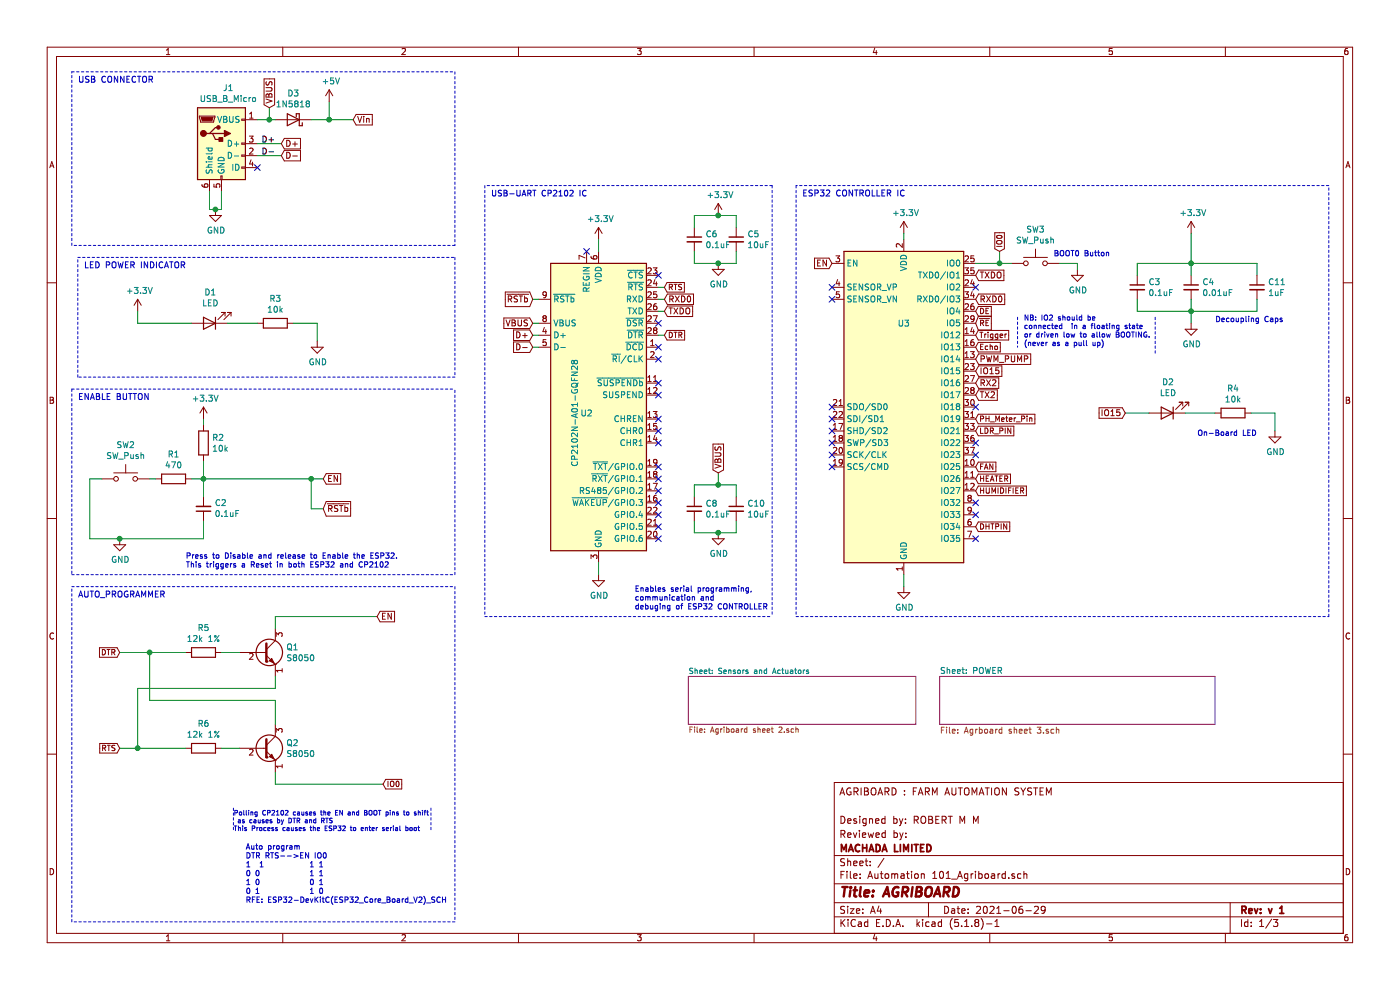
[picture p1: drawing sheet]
EESchema Schematic File Version 4
EELAYER 30 0
EELAYER END
$Descr A4 11693 8268
encoding utf-8
Sheet 1 3
Title "AGRIBOARD  "
Date "2021-06-29"
Rev "v 1"
Comp "MACHADA LIMITED"
Comment1 "Reviewed by:"
Comment2 "Designed by: ROBERT M M"
Comment3 ""
Comment4 "AGRIBOARD : FARM AUTOMATION SYSTEM"
$EndDescr
$Comp
L power:+3.3V #PWR0101
U 1 1
P 7550 1950
F 0 "#PWR0101" H 7550 1800 50  0001 C CNN
F 1 "+3.3V" H 7565 2123 50  0000 C CNN
F 2 "" H 7550 1950 50  0001 C CNN
F 3 "" H 7550 1950 50  0001 C CNN
	1    7550 1950
	1    0    0    -1  
$EndComp
$Comp
L Device:C_Small C3
U 1 1
P 9500 2400
F 0 "C3" H 9592 2446 50  0000 L CNN
F 1 "0.1uF" H 9592 2355 50  0000 L CNN
F 2 "Capacitor_SMD:C_0402_1005Metric" H 9500 2400 50  0001 C CNN
F 3 "~" H 9500 2400 50  0001 C CNN
	1    9500 2400
	1    0    0    -1  
$EndComp
Wire Wire Line
	9500 2200 9500 2300
$Comp
L power:GND #PWR0103
U 1 1
P 7550 4900
F 0 "#PWR0103" H 7550 4650 50  0001 C CNN
F 1 "GND" H 7555 4727 50  0000 C CNN
F 2 "" H 7550 4900 50  0001 C CNN
F 3 "" H 7550 4900 50  0001 C CNN
	1    7550 4900
	1    0    0    -1  
$EndComp
Wire Wire Line
	7550 4900 7550 4800
Wire Wire Line
	7550 1950 7550 2000
$Comp
L RF_Module:ESP32-WROOM-32 U3
U 1 1
P 7550 3400
F 0 "U3" H 7550 4100 50  0000 C CNN
F 1 "ESP32-WROOM-32" H 7450 3950 50  0001 C CNN
F 2 "RF_Module:ESP32-WROOM-32" H 7550 1900 50  0001 C CNN
F 3 "https://www.espressif.com/sites/default/files/documentation/esp32-wroom-32_datasheet_en.pdf" H 7250 3450 50  0001 C CNN
	1    7550 3400
	1    0    0    -1  
$EndComp
$Comp
L Device:R R2
U 1 1
P 1700 3700
F 0 "R2" H 1770 3746 50  0000 L CNN
F 1 "10k" H 1770 3655 50  0000 L CNN
F 2 "Resistor_SMD:R_0402_1005Metric" V 1630 3700 50  0001 C CNN
F 3 "~" H 1700 3700 50  0001 C CNN
	1    1700 3700
	1    0    0    -1  
$EndComp
Wire Wire Line
	1700 4000 1700 3850
$Comp
L power:GND #PWR0104
U 1 1
P 1000 4500
F 0 "#PWR0104" H 1000 4250 50  0001 C CNN
F 1 "GND" H 1005 4327 50  0000 C CNN
F 2 "" H 1000 4500 50  0001 C CNN
F 3 "" H 1000 4500 50  0001 C CNN
	1    1000 4500
	1    0    0    -1  
$EndComp
Wire Wire Line
	8150 2200 8350 2200
$Comp
L Switch:SW_Push SW3
U 1 1
P 8650 2200
F 0 "SW3" H 8650 2485 50  0000 C CNN
F 1 "SW_Push" H 8650 2394 50  0000 C CNN
F 2 "Button_Switch_SMD:SW_SPST_B3U-1000P-B" H 8650 2400 50  0001 C CNN
F 3 "~" H 8650 2400 50  0001 C CNN
	1    8650 2200
	1    0    0    -1  
$EndComp
$Comp
L power:GND #PWR0105
U 1 1
P 9000 2250
F 0 "#PWR0105" H 9000 2000 50  0001 C CNN
F 1 "GND" H 9005 2077 50  0000 C CNN
F 2 "" H 9000 2250 50  0001 C CNN
F 3 "" H 9000 2250 50  0001 C CNN
	1    9000 2250
	1    0    0    -1  
$EndComp
Wire Wire Line
	9000 2200 9000 2250
$Comp
L power:+3.3V #PWR0106
U 1 1
P 1700 3500
F 0 "#PWR0106" H 1700 3350 50  0001 C CNN
F 1 "+3.3V" H 1715 3673 50  0000 C CNN
F 2 "" H 1700 3500 50  0001 C CNN
F 3 "" H 1700 3500 50  0001 C CNN
	1    1700 3500
	1    0    0    -1  
$EndComp
Wire Wire Line
	1700 3500 1700 3550
Text GLabel 8150 2300 2    50   Input ~ 0
TXDO
Text GLabel 8150 2500 2    50   Input ~ 0
RXD0
Text GLabel 5550 2600 2    50   Input ~ 0
TXDO
Text GLabel 5550 2500 2    50   Input ~ 0
RXD0
$Comp
L Device:C_Small C4
U 1 1
P 9950 2400
F 0 "C4" H 10042 2446 50  0000 L CNN
F 1 "0.01uF" H 10042 2355 50  0000 L CNN
F 2 "Capacitor_SMD:C_0402_1005Metric" H 9950 2400 50  0001 C CNN
F 3 "~" H 9950 2400 50  0001 C CNN
	1    9950 2400
	1    0    0    -1  
$EndComp
$Comp
L Device:C_Small C5
U 1 1
P 6150 2000
F 0 "C5" H 6242 2046 50  0000 L CNN
F 1 "10uF" H 6242 1955 50  0000 L CNN
F 2 "Capacitor_SMD:C_0402_1005Metric" H 6150 2000 50  0001 C CNN
F 3 "~" H 6150 2000 50  0001 C CNN
	1    6150 2000
	1    0    0    -1  
$EndComp
Wire Wire Line
	9500 2200 9950 2200
Wire Wire Line
	9950 2200 9950 2300
Wire Wire Line
	6150 1800 6150 1900
Connection ~ 9950 2200
Wire Wire Line
	9500 2500 9500 2600
Connection ~ 9950 2600
Wire Wire Line
	9950 2600 9500 2600
Wire Wire Line
	9950 2600 9950 2500
$Comp
L power:GND #PWR0108
U 1 1
P 9950 2700
F 0 "#PWR0108" H 9950 2450 50  0001 C CNN
F 1 "GND" H 9955 2527 50  0000 C CNN
F 2 "" H 9950 2700 50  0001 C CNN
F 3 "" H 9950 2700 50  0001 C CNN
	1    9950 2700
	1    0    0    -1  
$EndComp
Wire Wire Line
	9950 2700 9950 2600
NoConn ~ 2150 1400
Wire Wire Line
	1750 1600 1750 1750
Wire Wire Line
	1850 1750 1850 1600
$Comp
L power:+3.3V #PWR0109
U 1 1
P 5000 2000
F 0 "#PWR0109" H 5000 1850 50  0001 C CNN
F 1 "+3.3V" H 5015 2173 50  0000 C CNN
F 2 "" H 5000 2000 50  0001 C CNN
F 3 "" H 5000 2000 50  0001 C CNN
	1    5000 2000
	1    0    0    -1  
$EndComp
$Comp
L power:GND #PWR0110
U 1 1
P 5000 4800
F 0 "#PWR0110" H 5000 4550 50  0001 C CNN
F 1 "GND" H 5005 4627 50  0000 C CNN
F 2 "" H 5000 4800 50  0001 C CNN
F 3 "" H 5000 4800 50  0001 C CNN
	1    5000 4800
	1    0    0    -1  
$EndComp
Wire Wire Line
	5000 4800 5000 4700
Text GLabel 2250 900  1    50   Input ~ 0
VBUS
Text GLabel 2350 1200 2    50   Input ~ 0
D+
Text GLabel 2350 1300 2    50   Input ~ 0
D-
Wire Wire Line
	2150 1200 2350 1200
Wire Wire Line
	2150 1300 2350 1300
Text Label 2300 1200 2    50   ~ 0
D+
Text Label 2300 1300 2    50   ~ 0
D-
Connection ~ 1800 1750
Wire Wire Line
	1800 1750 1850 1750
Wire Wire Line
	1750 1750 1800 1750
$Comp
L power:GND #PWR0112
U 1 1
P 1800 1750
F 0 "#PWR0112" H 1800 1500 50  0001 C CNN
F 1 "GND" H 1805 1577 50  0000 C CNN
F 2 "" H 1800 1750 50  0001 C CNN
F 3 "" H 1800 1750 50  0001 C CNN
	1    1800 1750
	1    0    0    -1  
$EndComp
Text GLabel 4450 2800 0    50   Input ~ 0
D+
Text GLabel 4450 2900 0    50   Input ~ 0
D-
NoConn ~ 5500 2700
NoConn ~ 5500 2900
NoConn ~ 5500 3000
NoConn ~ 5500 3300
NoConn ~ 5500 3500
NoConn ~ 5500 3600
NoConn ~ 5500 3700
NoConn ~ 5500 3900
NoConn ~ 5500 4000
NoConn ~ 5500 4100
NoConn ~ 5500 4200
NoConn ~ 5500 4300
NoConn ~ 5500 4400
NoConn ~ 5500 4500
Text GLabel 2700 4250 2    50   Input ~ 0
~RSTb
Text GLabel 4450 2500 0    50   Input ~ 0
~RSTb
NoConn ~ 4900 2100
NoConn ~ 5500 2300
$Comp
L power:+3.3V #PWR02
U 1 1
P 9950 1950
F 0 "#PWR02" H 9950 1800 50  0001 C CNN
F 1 "+3.3V" H 9965 2123 50  0000 C CNN
F 2 "" H 9950 1950 50  0001 C CNN
F 3 "" H 9950 1950 50  0001 C CNN
	1    9950 1950
	1    0    0    -1  
$EndComp
Wire Wire Line
	9950 2200 9950 1950
Wire Wire Line
	4500 2500 4450 2500
Wire Wire Line
	4500 2700 4450 2700
Wire Wire Line
	4450 2800 4500 2800
Wire Wire Line
	4500 2900 4450 2900
Wire Wire Line
	5550 2500 5500 2500
Wire Wire Line
	5500 2600 5550 2600
Wire Wire Line
	8850 2200 9000 2200
$Comp
L Switch:SW_Push SW2
U 1 1
P 1050 4000
F 0 "SW2" H 1050 4285 50  0000 C CNN
F 1 "SW_Push" H 1050 4194 50  0000 C CNN
F 2 "Button_Switch_SMD:SW_SPST_B3U-1000P-B" H 1050 4200 50  0001 C CNN
F 3 "~" H 1050 4200 50  0001 C CNN
	1    1050 4000
	1    0    0    -1  
$EndComp
Wire Wire Line
	850  4000 750  4000
Wire Wire Line
	750  4000 750  4500
Wire Wire Line
	750  4500 1000 4500
Wire Wire Line
	1700 4000 1600 4000
Connection ~ 1700 4000
Connection ~ 1000 4500
Wire Wire Line
	2150 1000 2250 1000
Text GLabel 8150 3200 2    50   Input ~ 0
RX2
Text GLabel 8150 3300 2    50   Input ~ 0
TX2
Text GLabel 8150 3100 2    50   Input ~ 0
IO15
Text GLabel 2700 4000 2    50   Input ~ 0
EN
$Comp
L Device:LED D1
U 1 1
P 1750 2700
F 0 "D1" H 1743 2445 50  0000 C CNN
F 1 "LED" H 1743 2536 50  0000 C CNN
F 2 "LED_SMD:LED_0402_1005Metric" H 1750 2700 50  0001 C CNN
F 3 "~" H 1750 2700 50  0001 C CNN
	1    1750 2700
	-1   0    0    1   
$EndComp
Wire Wire Line
	1150 2700 1150 2600
$Comp
L power:+3.3V #PWR03
U 1 1
P 1150 2600
F 0 "#PWR03" H 1150 2450 50  0001 C CNN
F 1 "+3.3V" H 1165 2773 50  0000 C CNN
F 2 "" H 1150 2600 50  0001 C CNN
F 3 "" H 1150 2600 50  0001 C CNN
	1    1150 2600
	1    0    0    -1  
$EndComp
Wire Wire Line
	1150 2700 1600 2700
$Comp
L Device:R R3
U 1 1
P 2300 2700
F 0 "R3" V 2093 2700 50  0000 C CNN
F 1 "10k" V 2184 2700 50  0000 C CNN
F 2 "Resistor_SMD:R_0402_1005Metric" V 2230 2700 50  0001 C CNN
F 3 "~" H 2300 2700 50  0001 C CNN
	1    2300 2700
	0    1    1    0   
$EndComp
Wire Wire Line
	1900 2700 2150 2700
Wire Wire Line
	2450 2700 2650 2700
Wire Wire Line
	2650 2700 2650 2850
$Comp
L power:GND #PWR04
U 1 1
P 2650 2850
F 0 "#PWR04" H 2650 2600 50  0001 C CNN
F 1 "GND" H 2655 2677 50  0000 C CNN
F 2 "" H 2650 2850 50  0001 C CNN
F 3 "" H 2650 2850 50  0001 C CNN
	1    2650 2850
	1    0    0    -1  
$EndComp
$Comp
L Device:C_Small C2
U 1 1
P 1700 4250
F 0 "C2" H 1608 4204 50  0000 R CNN
F 1 "0.1uF" H 1608 4295 50  0000 R CNN
F 2 "Capacitor_SMD:C_0402_1005Metric" H 1700 4250 50  0001 C CNN
F 3 "~" H 1700 4250 50  0001 C CNN
	1    1700 4250
	-1   0    0    1   
$EndComp
$Comp
L Device:LED D2
U 1 1
P 9750 3450
F 0 "D2" H 9743 3195 50  0000 C CNN
F 1 "LED" H 9743 3286 50  0000 C CNN
F 2 "LED_SMD:LED_0402_1005Metric" H 9750 3450 50  0001 C CNN
F 3 "~" H 9750 3450 50  0001 C CNN
	1    9750 3450
	-1   0    0    1   
$EndComp
Wire Wire Line
	9400 3450 9600 3450
$Comp
L Device:R R4
U 1 1
P 10300 3450
F 0 "R4" V 10093 3450 50  0000 C CNN
F 1 "10k" V 10184 3450 50  0000 C CNN
F 2 "Resistor_SMD:R_0402_1005Metric" V 10230 3450 50  0001 C CNN
F 3 "~" H 10300 3450 50  0001 C CNN
	1    10300 3450
	0    1    1    0   
$EndComp
Wire Wire Line
	9900 3450 10150 3450
Wire Wire Line
	10450 3450 10650 3450
Wire Wire Line
	10650 3450 10650 3600
$Comp
L power:GND #PWR08
U 1 1
P 10650 3600
F 0 "#PWR08" H 10650 3350 50  0001 C CNN
F 1 "GND" H 10655 3427 50  0000 C CNN
F 2 "" H 10650 3600 50  0001 C CNN
F 3 "" H 10650 3600 50  0001 C CNN
	1    10650 3600
	1    0    0    -1  
$EndComp
Text GLabel 9400 3450 0    50   Input ~ 0
IO15
Text GLabel 6950 2200 0    50   Input ~ 0
EN
$Comp
L Connector:USB_B_Micro J1
U 1 1
P 1850 1200
F 0 "J1" H 1907 1667 50  0000 C CNN
F 1 "USB_B_Micro" H 1907 1576 50  0000 C CNN
F 2 "Connector_USB:USB_Micro-B_Molex_47346-0001" H 2000 1150 50  0001 C CNN
F 3 "~" H 2000 1150 50  0001 C CNN
	1    1850 1200
	1    0    0    -1  
$EndComp
Wire Notes Line
	600  2050 600  600 
Wire Notes Line
	6450 1550 4050 1550
Wire Notes Line
	6650 1550 6650 5150
Wire Notes Line
	6650 5150 11100 5150
Wire Notes Line
	11100 5150 11100 1550
Wire Notes Line
	11100 1550 6650 1550
Wire Notes Line
	4050 5150 6450 5150
Wire Notes Line
	4050 1550 4050 5150
Wire Notes Line
	6450 1550 6450 5150
Wire Notes Line
	650  2150 3800 2150
Wire Notes Line
	3800 2150 3800 3150
Wire Notes Line
	3800 3150 650  3150
Wire Notes Line
	650  3150 650  2150
Wire Notes Line
	600  3250 3800 3250
Text Notes 650  700  0    50   ~ 0
USB CONNECTOR
Text Notes 700  2250 0    50   ~ 0
LED POWER INDICATOR
Text Notes 650  3350 0    50   ~ 0
ENABLE BUTTON
Text Notes 1550 4750 0    45   ~ 0
Press to Disable and release to Enable the ESP32. \nThis triggers a Reset in both ESP32 and CP2102
Text Notes 4100 1650 0    48   ~ 0
USB-UART CP2102 IC
Text Notes 6700 1650 0    50   ~ 0
ESP32 CONTROLLER IC
Text Notes 10000 3650 0    45   ~ 0
On-Board LED\n
Text Notes 10150 2700 0    45   ~ 0
Decoupling Caps\n
Text Notes 8800 2150 0    45   ~ 0
BOOT0 Button\n
Wire Notes Line
	8500 2650 8500 2900
Wire Notes Line
	9650 2650 9650 2950
NoConn ~ 6950 3400
NoConn ~ 6950 3500
NoConn ~ 6950 3600
NoConn ~ 6950 3700
NoConn ~ 6950 3800
NoConn ~ 6950 3900
Wire Wire Line
	2700 4250 2600 4250
Wire Wire Line
	2600 4250 2600 4000
Connection ~ 2600 4000
Wire Wire Line
	2600 4000 2700 4000
Wire Notes Line
	3800 2050 600  2050
Wire Notes Line
	3800 600  3800 2050
Wire Notes Line
	600  600  3800 600 
$Comp
L Device:R R1
U 1 1
P 1450 4000
F 0 "R1" V 1243 4000 50  0000 C CNN
F 1 "470" V 1334 4000 50  0000 C CNN
F 2 "Resistor_SMD:R_0402_1005Metric_Pad0.72x0.64mm_HandSolder" V 1380 4000 50  0001 C CNN
F 3 "~" H 1450 4000 50  0001 C CNN
	1    1450 4000
	0    1    1    0   
$EndComp
Wire Wire Line
	1300 4000 1250 4000
Wire Wire Line
	1700 4350 1700 4500
Wire Wire Line
	1000 4500 1700 4500
Wire Wire Line
	1700 4150 1700 4000
Wire Wire Line
	1700 4000 2600 4000
$Comp
L Transistor_BJT:S8050 Q1
U 1 1
P 2200 5450
F 0 "Q1" H 2390 5496 50  0000 L CNN
F 1 "S8050" H 2390 5405 50  0000 L CNN
F 2 "Package_TO_SOT_SMD:TSOT-23" H 2400 5375 50  0001 L CIN
F 3 "http://www.unisonic.com.tw/datasheet/S8050.pdf" H 2200 5450 50  0001 L CNN
	1    2200 5450
	1    0    0    -1  
$EndComp
Wire Wire Line
	2300 5250 2300 5150
Wire Wire Line
	2300 5150 3150 5150
Text GLabel 3150 5150 2    50   Input ~ 0
EN
$Comp
L Device:R R5
U 1 1
P 1700 5450
F 0 "R5" V 1493 5450 50  0000 C CNN
F 1 "12k 1%" V 1584 5450 50  0000 C CNN
F 2 "Resistor_SMD:R_0402_1005Metric_Pad0.72x0.64mm_HandSolder" V 1630 5450 50  0001 C CNN
F 3 "~" H 1700 5450 50  0001 C CNN
	1    1700 5450
	0    1    1    0   
$EndComp
Wire Wire Line
	1850 5450 2000 5450
$Comp
L Transistor_BJT:S8050 Q2
U 1 1
P 2200 6250
F 0 "Q2" H 2390 6296 50  0000 L CNN
F 1 "S8050" H 2390 6205 50  0000 L CNN
F 2 "Package_TO_SOT_SMD:TSOT-23" H 2400 6175 50  0001 L CIN
F 3 "http://www.unisonic.com.tw/datasheet/S8050.pdf" H 2200 6250 50  0001 L CNN
	1    2200 6250
	1    0    0    -1  
$EndComp
$Comp
L Device:R R6
U 1 1
P 1700 6250
F 0 "R6" V 1493 6250 50  0000 C CNN
F 1 "12k 1%" V 1584 6250 50  0000 C CNN
F 2 "Resistor_SMD:R_0402_1005Metric_Pad0.72x0.64mm_HandSolder" V 1630 6250 50  0001 C CNN
F 3 "~" H 1700 6250 50  0001 C CNN
	1    1700 6250
	0    1    1    0   
$EndComp
Wire Wire Line
	1850 6250 2000 6250
Wire Wire Line
	2300 6050 2300 5850
Wire Wire Line
	2300 5850 1250 5850
Wire Wire Line
	1250 5850 1250 5450
Wire Wire Line
	1250 5450 1550 5450
Wire Wire Line
	2300 5650 2300 5750
Wire Wire Line
	1150 5750 1150 6250
Wire Wire Line
	1150 6250 1550 6250
Wire Wire Line
	1150 5750 2300 5750
Connection ~ 1150 6250
Connection ~ 1250 5450
Wire Wire Line
	2300 6450 2300 6550
Wire Wire Line
	2300 6550 3200 6550
Text GLabel 8350 2100 1    45   Input ~ 0
IO0
Wire Wire Line
	8350 2100 8350 2200
Connection ~ 8350 2200
Wire Wire Line
	8350 2200 8450 2200
Text GLabel 3200 6550 2    45   Input ~ 0
IO0
Text Notes 2050 7550 0    45   ~ 0
Auto program\nDTR RTS-->EN IO0\n1  1           1 1\n0 0            1 1\n1 0            0 1\n0 1            1 0\nRFE: ESP32-DevKitC(ESP32_Core_Board_V2)_SCH
Wire Wire Line
	1150 6250 1000 6250
Wire Wire Line
	1250 5450 1000 5450
Text GLabel 1000 6250 0    45   Input ~ 0
RTS
Text GLabel 1000 5450 0    45   Input ~ 0
DTR
Text GLabel 5550 2400 2    45   Input ~ 0
RTS
Text GLabel 5550 2800 2    45   Input ~ 0
DTR
Wire Wire Line
	5550 2400 5500 2400
Wire Wire Line
	5550 2800 5500 2800
$Comp
L power:+3.3V #PWR012
U 1 1
P 6000 1800
F 0 "#PWR012" H 6000 1650 50  0001 C CNN
F 1 "+3.3V" H 6015 1973 50  0000 C CNN
F 2 "" H 6000 1800 50  0001 C CNN
F 3 "" H 6000 1800 50  0001 C CNN
	1    6000 1800
	1    0    0    -1  
$EndComp
$Comp
L power:GND #PWR013
U 1 1
P 6000 2200
F 0 "#PWR013" H 6000 1950 50  0001 C CNN
F 1 "GND" H 6005 2027 50  0000 C CNN
F 2 "" H 6000 2200 50  0001 C CNN
F 3 "" H 6000 2200 50  0001 C CNN
	1    6000 2200
	1    0    0    -1  
$EndComp
$Comp
L Device:C_Small C6
U 1 1
P 5800 2000
F 0 "C6" H 5892 2046 50  0000 L CNN
F 1 "0.1uF" H 5892 1955 50  0000 L CNN
F 2 "Capacitor_SMD:C_0402_1005Metric" H 5800 2000 50  0001 C CNN
F 3 "~" H 5800 2000 50  0001 C CNN
	1    5800 2000
	1    0    0    -1  
$EndComp
Wire Wire Line
	5800 1800 5800 1900
Wire Wire Line
	5800 2200 5800 2100
Wire Wire Line
	5800 2200 6000 2200
Wire Wire Line
	5800 1800 6000 1800
Connection ~ 6000 2200
Wire Wire Line
	6000 2200 6150 2200
Wire Wire Line
	6000 1800 6150 1800
Connection ~ 6000 1800
Wire Wire Line
	6150 2100 6150 2200
$Comp
L Device:C_Small C10
U 1 1
P 6150 4250
F 0 "C10" H 6242 4296 50  0000 L CNN
F 1 "10uF" H 6242 4205 50  0000 L CNN
F 2 "Capacitor_SMD:C_0402_1005Metric" H 6150 4250 50  0001 C CNN
F 3 "~" H 6150 4250 50  0001 C CNN
	1    6150 4250
	1    0    0    -1  
$EndComp
Wire Wire Line
	6150 4050 6150 4150
$Comp
L power:GND #PWR014
U 1 1
P 6000 4450
F 0 "#PWR014" H 6000 4200 50  0001 C CNN
F 1 "GND" H 6005 4277 50  0000 C CNN
F 2 "" H 6000 4450 50  0001 C CNN
F 3 "" H 6000 4450 50  0001 C CNN
	1    6000 4450
	1    0    0    -1  
$EndComp
$Comp
L Device:C_Small C8
U 1 1
P 5800 4250
F 0 "C8" H 5892 4296 50  0000 L CNN
F 1 "0.1uF" H 5892 4205 50  0000 L CNN
F 2 "Capacitor_SMD:C_0402_1005Metric" H 5800 4250 50  0001 C CNN
F 3 "~" H 5800 4250 50  0001 C CNN
	1    5800 4250
	1    0    0    -1  
$EndComp
Wire Wire Line
	5800 4050 5800 4150
Wire Wire Line
	5800 4450 5800 4350
Wire Wire Line
	5800 4450 6000 4450
Connection ~ 6000 4450
Wire Wire Line
	6000 4450 6150 4450
Wire Wire Line
	6150 4350 6150 4450
Wire Wire Line
	5800 4050 6000 4050
Text GLabel 6000 3950 1    50   Input ~ 0
VBUS
Wire Wire Line
	6000 3950 6000 4050
Connection ~ 6000 4050
Wire Wire Line
	6000 4050 6150 4050
$Comp
L power:+5V #PWR01
U 1 1
P 2750 850
F 0 "#PWR01" H 2750 700 50  0001 C CNN
F 1 "+5V" H 2765 1023 50  0000 C CNN
F 2 "" H 2750 850 50  0001 C CNN
F 3 "" H 2750 850 50  0001 C CNN
	1    2750 850 
	1    0    0    -1  
$EndComp
Wire Wire Line
	2750 850  2750 1000
Connection ~ 2750 1000
Wire Wire Line
	2750 1000 2950 1000
$Comp
L Diode:1N5818 D3
U 1 1
P 2450 1000
F 0 "D3" H 2450 783 50  0000 C CNN
F 1 "1N5818" H 2450 874 50  0000 C CNN
F 2 "Diode_SMD:D_0201_0603Metric_Pad0.64x0.40mm_HandSolder" H 2450 825 50  0001 C CNN
F 3 "http://www.vishay.com/docs/88525/1n5817.pdf" H 2450 1000 50  0001 C CNN
	1    2450 1000
	-1   0    0    1   
$EndComp
Wire Wire Line
	2600 1000 2750 1000
Wire Wire Line
	5000 2000 5000 2100
Text Notes 5300 5100 0    45   ~ 0
Enables serial programming,\ncommunication and \ndebuging of ESP32 CONTROLLER\n
$Comp
L Interface_USB:CP2102N-A01-GQFN28 U2
U 1 1
P 5000 3400
F 0 "U2" H 4900 3350 50  0000 C CNN
F 1 "CP2102N-A01-GQFN28" V 4800 3350 50  0000 C CNN
F 2 "Package_DFN_QFN:QFN-28-1EP_5x5mm_P0.5mm_EP3.35x3.35mm" H 5450 2200 50  0001 L CNN
F 3 "https://www.silabs.com/documents/public/data-sheets/cp2102n-datasheet.pdf" H 5050 2650 50  0001 C CNN
	1    5000 3400
	1    0    0    -1  
$EndComp
$Comp
L Device:C_Small C11
U 1 1
P 10500 2400
F 0 "C11" H 10592 2446 50  0000 L CNN
F 1 "1uF" H 10592 2355 50  0000 L CNN
F 2 "Capacitor_SMD:C_0402_1005Metric" H 10500 2400 50  0001 C CNN
F 3 "~" H 10500 2400 50  0001 C CNN
	1    10500 2400
	1    0    0    -1  
$EndComp
Wire Wire Line
	9950 2200 10500 2200
Wire Wire Line
	10500 2200 10500 2300
Wire Wire Line
	10500 2500 10500 2600
Wire Wire Line
	10500 2600 9950 2600
Wire Notes Line
	600  3250 600  4800
Wire Notes Line
	600  4800 3800 4800
Wire Notes Line
	3800 4800 3800 3250
Wire Notes Line
	3800 4900 3800 7700
Wire Notes Line
	3800 7700 600  7700
Wire Notes Line
	600  7700 600  4900
Wire Notes Line
	600  4900 3800 4900
Text Notes 650  5000 0    50   ~ 0
AUTO_PROGRAMMER
Text Notes 1950 6950 0    39   ~ 0
Polling CP2102 causes the EN and BOOT pins to shift\n as causes by DTR and RTS\nThis Process causes the ESP32 to enter serial boot
Wire Notes Line
	1950 6750 1950 6950
Wire Notes Line
	3600 6750 3600 6950
Text GLabel 4450 2700 0    50   Input ~ 0
VBUS
Wire Wire Line
	2250 900  2250 1000
Connection ~ 2250 1000
Wire Wire Line
	2250 1000 2300 1000
Text GLabel 2950 1000 2    50   Input ~ 0
Vin
Text GLabel 8150 2700 2    45   Input ~ 0
~RE
Text GLabel 8150 2600 2    45   Input ~ 0
DE
Text GLabel 8150 2800 2    45   Input ~ 0
Trigger
Text GLabel 8150 2900 2    45   Input ~ 0
Echo
Text GLabel 8150 4400 2    45   Input ~ 0
DHTPIN
Text GLabel 8150 3600 2    45   Input ~ 0
LDR_PIN
Text GLabel 8150 3500 2    45   Input ~ 0
PH_Meter_Pin
$Sheet
S 6950 5700 2300 400 
U 60E453CD
F0 "POWER" 50
F1 "Agrboard sheet 3.sch" 50
$EndSheet
$Sheet
S 4500 5600 1900 400 
U 60DDB415
F0 "Sensors and Actuators" 45
F1 "Agriboard sheet 2.sch" 45
$EndSheet
NoConn ~ 6950 2400
NoConn ~ 6950 2500
NoConn ~ 8150 3400
NoConn ~ 8150 3700
NoConn ~ 8150 3800
NoConn ~ 8150 4200
NoConn ~ 8150 4300
NoConn ~ 8150 4500
NoConn ~ 5500 3200
NoConn ~ 8150 2400
Text GLabel 8150 4000 2    45   Input ~ 0
HEATER
Text GLabel 8150 3900 2    45   Input ~ 0
FAN
Text GLabel 8150 4100 2    45   Input ~ 0
HUMIDIFIER
Text GLabel 8150 3000 2    50   Input ~ 0
PWM_PUMP
Text Notes 8550 2900 0    43   ~ 0
NB: IO2 should be\nconnected  in a floating state \nor driven low to allow BOOTING.\n(never as a pull up)
$EndSCHEMATC
